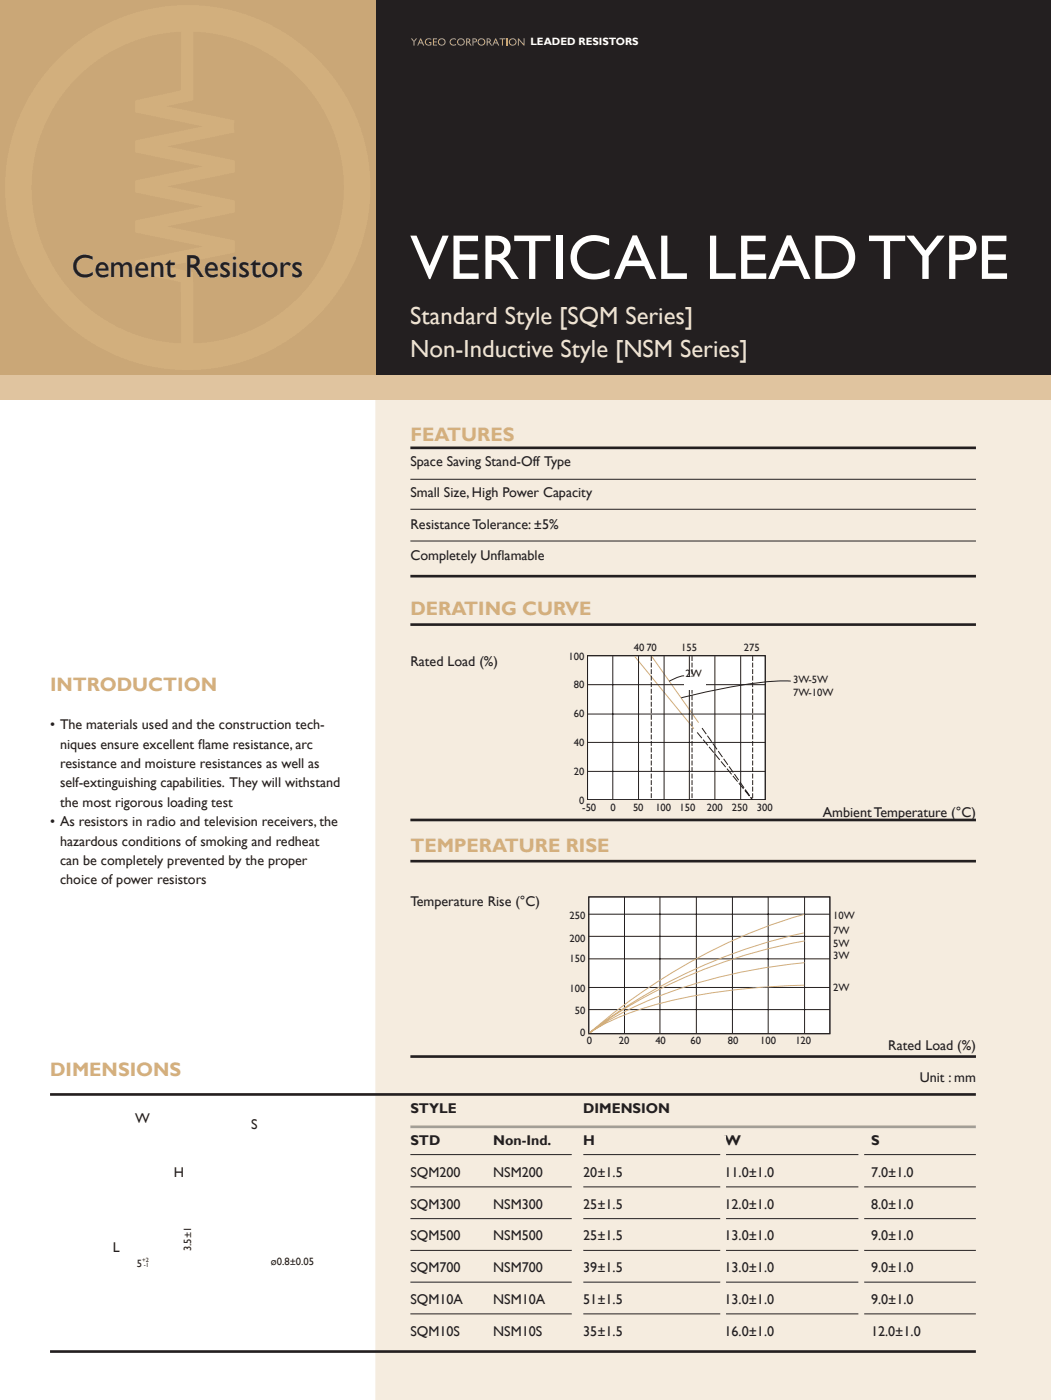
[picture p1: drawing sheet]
<svg xmlns="http://www.w3.org/2000/svg" width="210mm" height="280mm" viewBox="0 0 210 280" stroke-linecap="round" stroke-linejoin="round" font-family="sans-serif">
<path d="M75.2 -.1h134.9v280.1h-134.9z" fill-rule="evenodd" fill="#f5ecdf"/>
<path d="M75.2 0v280" fill="none" stroke="#f5ecdf" stroke-width=".35"/>
<path d="M-.1 75h210.2v5h-210.2z" fill-rule="evenodd" fill="#e0c49f"/>
<path d="M75 -.1h135.1v75.1h-135.1z" fill-rule="evenodd" fill="#231f20"/>
<path d="M-.1 -.1h75.1v75.1h-75.1z" fill-rule="evenodd" fill="#caa777"/>
<circle cx="37.5" cy="37.5" r="33.9" fill="none" stroke="#d2af7d" stroke-width="5.3" stroke-linecap="butt"/>
<path d="M37.5 3.7l-.1 15.4-10.1 2.2 19.3 4-19.3 4 19.3 4-19.3 4 19.3 4-19.3 4 19.3 4-19.3 4 10.1 2.1 .1 16" fill="none" stroke="#d2af7d" stroke-width="2.5" stroke-linecap="butt"/>
<path d="M205.2 -.1h4.9v280.1h-4.9z" fill-rule="evenodd" fill="#f5ecdf"/>
<path d="M205.2 0v280" fill="none" stroke="#f5ecdf" stroke-width=".35"/>
<path d="M205 75h5.1v5h-5.1z" fill-rule="evenodd" fill="#e0c49f"/>
<path d="M205 -.1h5.1v75.1h-5.1z" fill-rule="evenodd" fill="#231f20"/>
<g fill="#cba67a">
<path d="M82.1 7.7h.2l.4 .5 .4-.5h.3l-.6 .7v.7h-.2v-.7z"/>
<path d="M85.1 7.9l.7-.2 .4 .1v.2a.6 .6 0 0 0-.8-.1 .6 .6 0 0 0-.2 .8 .6 .6 0 0 0 .8 .2v-.3h-.3v-.2h.5v.6a.8 .8 0 0 1-1.1-.1 .8 .8 0 0 1 0-1z"/>
<path d="M86.5 7.7h.8v.2h-.6v.4h.6v.2h-.6v.4h.6v.2h-.8z"/>
<path d="M90.1 7.9l.7-.2 .3 .1v.2a.61 .61 0 0 0-.9 0 .61 .61 0 0 0 .1 .8 .61 .61 0 0 0 .8 0 .48 .48 0 0 1-.7 .3 .73 .73 0 0 1-.3-1.2z"/>
<path d="M99.8 7.7h1.2v.2h-.5v1.2h-.2v-1.2h-.5z"/>
<path d="M101.2 7.7h.2v1.4h-.2z"/>
<path d="M103.5 7.7h.1l1 1.1v-1.1h.2v1.4h-.2l-.9-1.1v1.1h-.2z"/>
<path d="M84 7.7h.1l.7 1.4h-.2l-.2-.4h-.6l-.2 .4h-.2zM84.1 8l-.3 .5h.5z"/>
<path d="M87.5 8.4a.76 .76 0 0 1 1.5 0 .76 .76 0 0 1-1.5 0zM87.7 8.4a.56 .56 0 0 0 1.1 0 .56 .56 0 0 0-1.1 0z"/>
<path d="M91.3 8.4a.8 .8 0 0 1 1.6 0 .8 .8 0 0 1-1.6 0zM91.5 8.4a.6 .6 0 0 0 1.2 0 .6 .6 0 0 0-1.2 0z"/>
<path d="M93.1 7.7h.4a.4 .4 0 0 1 .5 .2 .4 .4 0 0 1-.3 .5l.6 .7h-.3l-.4-.5-.2-.1-.1 .6h-.2zM93.3 7.8v.5a.26 .26 0 0 0 .4 0 .26 .26 0 0 0 0-.4z"/>
<path d="M94.4 7.7h.5a.45 .45 0 0 1 .4 .5 .45 .45 0 0 1-.7 .3v.6h-.2zM94.6 7.9v.4l.4-.1 .1-.2z"/>
<path d="M95.4 8.4a.8 .8 0 0 1 1.6 0 .8 .8 0 0 1-1.6 0zM95.6 8.4a.6 .6 0 0 0 1.2 0 .6 .6 0 0 0-1.2 0z"/>
<path d="M97.2 7.7h.4a.4 .4 0 0 1 .5 .2 .4 .4 0 0 1-.3 .5l.6 .7h-.3l-.4-.5-.2-.1-.1 .6h-.2zM97.4 7.8v.5a.26 .26 0 0 0 .4 0 .26 .26 0 0 0 0-.4z"/>
<path d="M99 7.7h.1l.7 1.4h-.2l-.2-.4h-.7l-.1 .4h-.2zM99 8l-.2 .5h.5z"/>
<path d="M101.7 8.4a.76 .76 0 0 1 1.5 0 .76 .76 0 0 1-1.5 0zM101.9 8.4a.56 .56 0 0 0 1.1 0 .56 .56 0 0 0-1.1 0z"/>
</g>
<path d="M82 89.6h113M82 115.2h113M82 124.9h113M82 172.2h113M82 164h113M10 218.9h185M82 211.3h113M10 270.3h185" fill="none" stroke="#231f20" stroke-width=".53"/>
<path d="M82 225.4h113" fill="none" stroke="#a29e95" stroke-width=".53"/>
<path d="M82 95.9h113M82 101.9h113M82 108.2h113M82 230.9h113M82 237.4h113M82 243.7h113M82 250.1h113M82 256.4h113M82 262.8h113" fill="none" stroke="#231f20" stroke-width=".2"/>
<path d="M114.4 227.1h2v37.9h-2z" fill-rule="evenodd" fill="#f5ecdf"/>
<path d="M114.4 227.1h2v37.9h-2z" fill="none" stroke="#f5ecdf" stroke-width=".35"/>
<path d="M171.7 227.6h.8v37.5h-.8z" fill-rule="evenodd" fill="#f5ecdf"/>
<path d="M171.7 227.6h.8v37.5h-.8z" fill="none" stroke="#f5ecdf" stroke-width=".35"/>
<path d="M144.1 227.2h.8v37.9h-.8z" fill-rule="evenodd" fill="#f5ecdf"/>
<path d="M144.1 227.2h.8v37.9h-.8z" fill="none" stroke="#f5ecdf" stroke-width=".35"/>
<path d="M117.4 131.1h35.5v28.8h-35.5z" fill="#fff"/>
<g fill="none" stroke="#231f20" stroke-width=".2">
<path d="M117.4 131.1h35.5v28.8h-35.5zM117.4 136.9h35.5M122.4 131.2v28.7M127.6 131.2v28.7M132.7 131.2v28.7M136.7 135.2l-1.2 .2-1.8 .9M137.7 131.2v28.7M142.8 131.2v28.7M148 131.2v28.7M158 136.2a67.8 67.8 0 0 0-16.2 2l-5.7 1.4M117.4 142.8h35.5M117.4 148.5h35.5"/>
<path d="M117.4 154.3h35.5"/>
</g>
<path d="M126.8 131.3l11.9 14.4M130.2 131.2l9.4 13.3" fill="none" stroke="#d2af7d" stroke-width=".2"/>
<path d="M139.3 146.5l11 13.4M140.3 145.6l10 14.3" fill="none" stroke="#231f20" stroke-width=".2" stroke-dasharray="1.5 .4" stroke-linecap="butt"/>
<path d="M130.1 131.2v28.7M138.3 131.2v28.7M150.4 131.2v28.7" fill="none" stroke="#231f20" stroke-width=".2" stroke-dasharray="1 .3" stroke-linecap="butt"/>
<path d="M136.7 135.4h4.3v2.5h-4.3z" fill-rule="evenodd" fill="#fff"/>
<path d="M117.6 179.4h48.2v27.3h-48.2z" fill="#fff"/>
<path d="M117.6 179.4h48.2v27.3h-48.2zM124.8 179.4v27.3M131.9 179.4v27.3M139.1 179.4v27.3M146.4 179.4v27.3M153.5 179.4v27.3M160.8 179.4v27.3M117.6 197.5h48.2M117.6 191.8h48.2M117.6 187.3h48.2M117.6 182.8h48.2M117.6 201.9h48.2" fill="none" stroke="#231f20" stroke-width=".2"/>
<path d="M160.6 186.6a105.4 105.4 0 0 0-43 20.1 93.7 93.7 0 0 1 32.3-16l7.1-1.8 3.8-.7M160.7 182.9a115.3 115.3 0 0 0-43 23.8M160.8 192.5a99.3 99.3 0 0 0-37.1 10.4 40.3 40.3 0 0 0-6.1 3.8 29.4 29.4 0 0 1 8.4-4.2 103.7 103.7 0 0 1 30.2-5.3l4.5-.2" fill="none" stroke="#d2af7d" stroke-width=".2"/>
<g font-size="12.7" fill="#fff">
<text x="82" y="55.8">Ve</text>
<text x="89.7" y="55.8">r</text>
<text x="89.7" y="55.8">t</text>
<text x="89.7" y="55.8">i</text>
<text x="89.7" y="55.8">c</text>
<text x="89.7" y="55.8">a</text>
<text x="89.7" y="55.8">l</text>
<text x="140.9" y="55.8">Le</text>
<text x="147.1" y="55.8">a</text>
<text x="147.1" y="55.8">d</text>
<text x="173.4" y="55.8">Typ</text>
<text x="188.8" y="55.8">e</text>
</g>
<text font-size="6.3" fill="#231f20" x="14.4" y="55.4">Cement Resistors</text>
<g font-size="4.9" fill="#f0e4d1">
<text x="82" y="64.8">Standard Style [SQM Series]</text>
<text x="82" y="71.5">Non-Inductive Style [NSM Series]</text>
</g>
<g font-size="3.9" fill="#d4af7d">
<text x="82" y="88.3">FE TUR</text>
<text x="84.3" y="88.3">A</text>
<text x="95.4" y="88.3">E</text>
<text x="95.4" y="88.3">S</text>
<text x="82" y="123">D</text>
<text x="82" y="123">E</text>
<text x="82" y="123">R</text>
<text x="82" y="123">A</text>
<text x="92.8" y="123">TING CURVE</text>
<text x="10" y="138.3">INTRODUCTION</text>
<text x="82" y="170.4">TEMPE</text>
<text x="93.2" y="170.4">R</text>
<text x="93.2" y="170.4">A</text>
<text x="100.9" y="170.4">TUR</text>
<text x="106.9" y="170.4">E</text>
<text x="113" y="170.4">RIS</text>
<text x="117" y="170.4">E</text>
<text x="10" y="215.1">DIMENSIONS</text>
</g>
<g font-size="2.8" fill="#231f20">
<text x="82" y="93.2">Space saving stand-Off Type</text>
<text x="82" y="99.4">Small size, High power capacity</text>
<text x="82" y="105.7">Resistance Tolerance: ±5%</text>
<text x="82" y="112.1">Completely Unf</text>
<text x="99.4" y="112.1">lamable</text>
<text x="82" y="133.2">Rated Load (%)</text>
<text x="10" y="145.8">• The materials used and the construction tech-</text>
<text x="12" y="149.7">niques ensure excellent f</text>
<text x="39.6" y="149.7">lame resistance, arc</text>
<text x="12" y="153.6">resistance and moisture resistances as well as</text>
<text x="12" y="157.5">self-extinguishing capabilities. They will withstand</text>
<text x="12" y="161.4">the most rigorous loading test</text>
<text x="10" y="165.2">• As resistors in radio and television receivers, the</text>
<text x="164.4" y="163.3">Ambient Temperature (°C)</text>
<text x="12" y="169.1">hazardous conditions of smoking and redheat</text>
<text x="12" y="173">can be completely prevented by the proper</text>
<text x="12" y="176.9">choice of power resistors</text>
<text x="82" y="181.2">Temperature Rise (°C)</text>
<text x="177.5" y="210">Rated Load (%)</text>
<text x="183.8" y="216.4">Unit : mm</text>
<text x="27" y="224.6">W</text>
<text x="50.2" y="225.7">S</text>
<text x="82" y="222.7">STYL</text>
<text x="87.7" y="222.7">E</text>
<text x="118.8" y="222.7">IMENSION</text>
<text x="82" y="229">STD</text>
<text x="98.5" y="229">Non-Ind.</text>
<text x="116.5" y="229">H</text>
<text x="144.8" y="229">W</text>
<text x="174" y="229">S</text>
<text x="34.7" y="235.3">H</text>
<text x="82" y="235.4">SQM200</text>
<text x="98.5" y="235.4">NSM200</text>
<text x="116.5" y="235.4">20±1.5</text>
<text x="144.8" y="235.4">11.0±1.0</text>
<text x="174" y="235.4">7.0±1.0</text>
<text x="82" y="241.7">SQM300</text>
<text x="98.5" y="241.7">NSM300</text>
<text x="116.5" y="241.7">25±1.5</text>
<text x="144.8" y="241.7">12.0±1.0</text>
<text x="174" y="241.7">8.0±1.0</text>
<text x="22.6" y="250.3">L</text>
<text x="82" y="248.1">SQM500</text>
<text x="98.5" y="248.1">NSM500</text>
<text x="116.5" y="248.1">25±1.5</text>
<text x="144.8" y="248.1">13.0±1.0</text>
<text x="174" y="248.1">9.0±1.0</text>
<text x="82" y="254.4">SQM700</text>
<text x="98.5" y="254.4">NSM700</text>
<text x="116.5" y="254.4">39±1.5</text>
<text x="144.8" y="254.4">13.0±1.0</text>
<text x="174" y="254.4">9.0±1.0</text>
<text x="82" y="260.8">SQM10A</text>
<text x="98.5" y="260.8">NSM10A</text>
<text x="116.5" y="260.8">51±1.5</text>
<text x="144.8" y="260.8">13.0±1.0</text>
<text x="174" y="260.8">9.0±1.0</text>
<text x="82" y="267.1">SQM10S</text>
<text x="98.5" y="267.1">NSM10S</text>
<text x="116.5" y="267.1">35±1.5</text>
<text x="144.8" y="267.1">16.0±1.0</text>
<text x="174" y="267.1">12.0±1.0</text>
</g>
<g font-size="2.1" fill="#fff">
<text x="106" y="9.1">leaded resISTOR</text>
<text x="124.9" y="9.1">S</text>
</g>
<g font-size="2.1" fill="#231f20">
<text x="113.6" y="132">100</text>
<text x="126.6" y="130.3">40</text>
<text x="129.2" y="130.3">70</text>
<text x="136.1" y="130.3">155</text>
<text x="148.6" y="130.3">275</text>
<text x="114.7" y="137.6">80</text>
<text x="137" y="135.4">2W</text>
<text x="158.5" y="136.7">3W-5W</text>
<text x="114.7" y="143.4">60</text>
<text x="158.5" y="139.2">7W-10W</text>
<text x="114.7" y="149.2">40</text>
<text x="114.7" y="155.1">20</text>
<text x="115.7" y="160.7">0</text>
<text x="116.3" y="162.2">-50</text>
<text x="122" y="162.2">0</text>
<text x="126.5" y="162.2">50</text>
<text x="131" y="162.2">100</text>
<text x="135.8" y="162.2">150</text>
<text x="141.3" y="162.2">200</text>
<text x="146.3" y="162.2">250</text>
<text x="151.3" y="162.2">300</text>
<text x="113.8" y="183.9">250</text>
<text x="166.5" y="183.7">10W</text>
<text x="113.8" y="188.5">200</text>
<text x="166.5" y="186.9">7W</text>
<text x="166.5" y="189.3">5W</text>
<text x="166.5" y="191.8">3W</text>
<text x="113.8" y="192.4">150</text>
<text x="113.8" y="198.3">100</text>
<text x="114.9" y="202.7">50</text>
<text x="166.5" y="198.2">2W</text>
<text x="115.9" y="207.1">0</text>
<text x="117.3" y="208.9">0</text>
<text x="123.7" y="208.9">20</text>
<text x="131" y="208.9">40</text>
<text x="138" y="208.9">60</text>
<text x="145.5" y="208.9">80</text>
<text x="151.9" y="208.9">100</text>
<text x="158.9" y="208.9">120</text>
<text x="38.2" y="250.3" transform="rotate(-90 38.2 250.3)">3.5±1</text>
<text x="27.4" y="253.4">5</text>
<text x="54.1" y="252.9">ø0.8±0.05</text>
</g>
<g font-size="1.2" fill="#231f20">
<text x="28.4" y="252.4">+2</text>
<text x="28.7" y="253.4">-1</text>
</g>
</svg>
